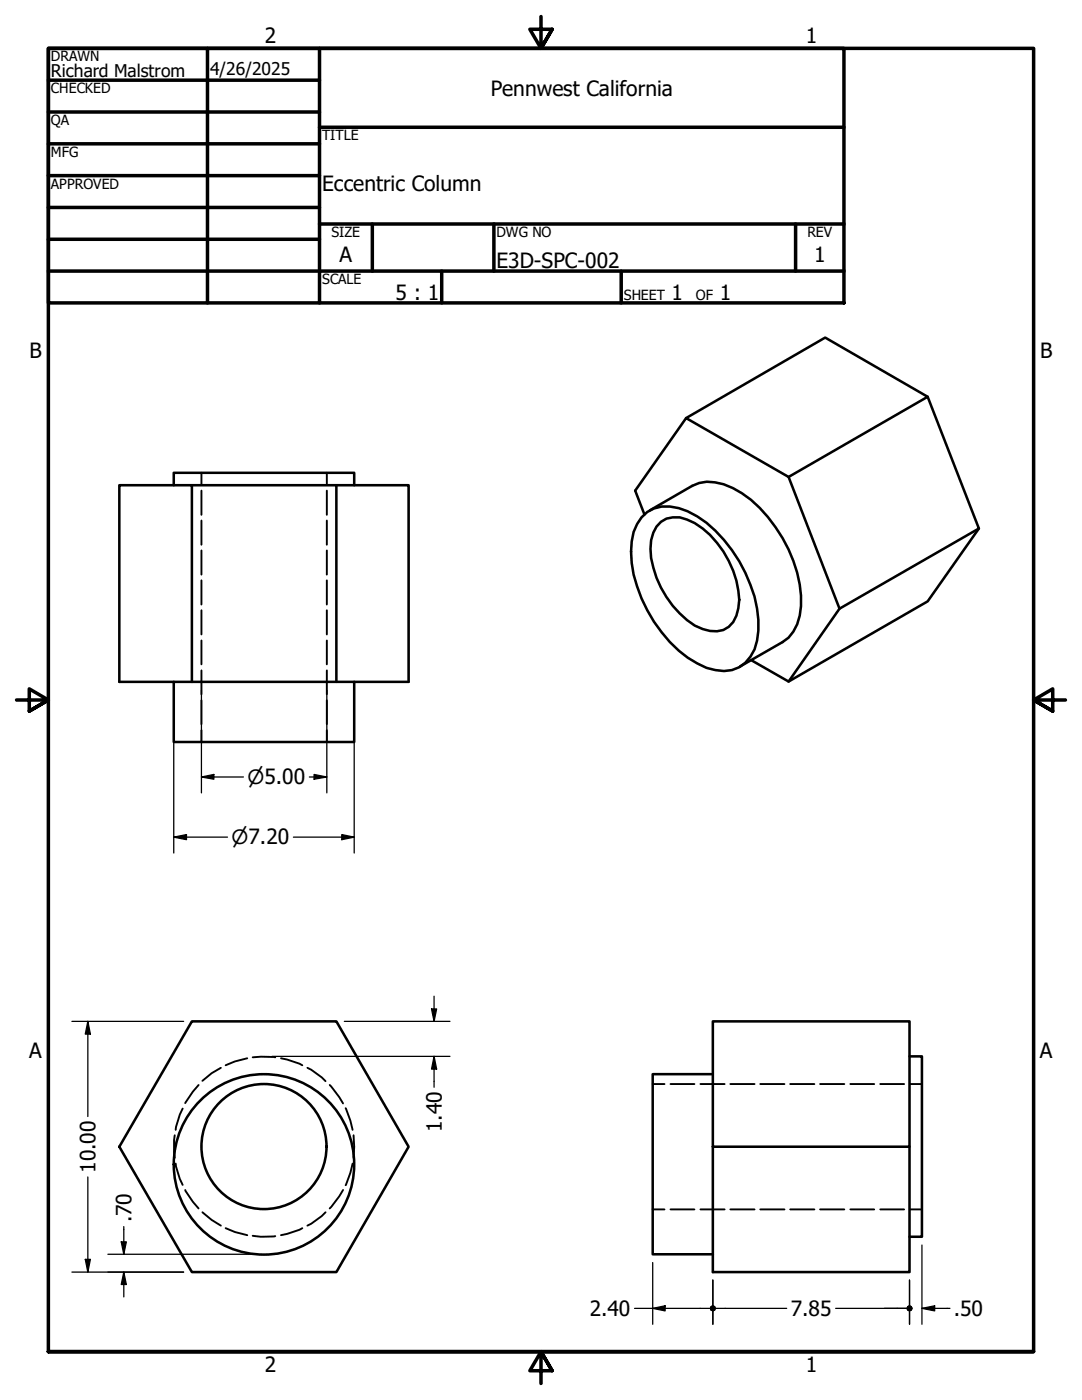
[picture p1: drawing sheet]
<svg xmlns="http://www.w3.org/2000/svg" width="216mm" height="279mm" viewBox="0 0 216 279" stroke-linecap="round" stroke-linejoin="round" font-family="sans-serif">
<!-- layer: Hidden (ANSI) -->
<g fill="none" stroke="#000" stroke-width=".38">
<path d="M40.2 94.4v2.3M40.2 97.9v4.8M65.2 94.4v2.3M65.2 97.9v4.8M40.2 103.9v4.8M40.2 109.9v4.8M40.2 115.8v4.9M65.2 103.9v4.8M65.2 109.9v4.8M65.2 115.8v4.9M40.2 121.8v4.8M40.2 127.8v4.8"/>
<path d="M40.2 133.8v4.8M40.2 139.8v4.7M65.2 121.8v4.8M65.2 127.8v4.8M65.2 133.8v4.8M65.2 139.8v4.7M40.2 145.7v2.4M65.2 145.7v2.4M39.6 216.5l-1.1 1.4-1.5 2.3M44.1 213.1l-1.9 1.1-1.8 1.5M49.3 211.2l-2.4 .6-1.9 .8M50.4 211l1.7-.1 2.8 .1"/>
<path d="M56.1 211.2l1.2 .3 3 1.1M61.3 213.1l.8 .4 2.1 1.5 .8 .8M65.8 216.5l1.9 2.4 .8 1.3M130.2 216.3h2.4M133.8 216.3h4.8M139.8 216.3h4.8M145.7 216.3h4.9M151.7 216.3h4.8M157.7 216.3h4.8M163.6 216.3h4.9M169.7 216.3h4.7M175.6 216.3h4.8"/>
<path d="M181.6 216.3h2.4M34.9 226.6l-.2 .9 .2 3.6M35.1 232.2l.8 3.1 .5 1.2M36.4 221.2l-.5 1.2-.8 3.1M37 237.5l1.5 2.3 1.1 1.4M68.5 237.5l-.8 1.3-1.9 2.4M69 221.2l.9 2.4 .5 1.9M70.4 232.2l-.5 1.9-.9 2.4M70.5 226.6l.2 2.3-.2 2.2M40.4 241.9l1.8 1.6 1.9 1.1M45 245.1l1.9 .8 2.4 .6M50.4 246.6l1.7 .2 2.8-.1"/>
<path d="M60.3 245.1l-3 1.2-1.2 .2M65 241.9l-.8 .8-2.1 1.5-.8 .4M130.2 241.4h2.4M133.8 241.4h4.8M139.8 241.4h4.8M145.7 241.4h4.9M151.7 241.4h4.8M157.7 241.4h4.8M163.6 241.4h4.9M169.7 241.4h4.7M175.6 241.4h4.8M181.6 241.4h2.4"/>
</g>
<!-- layer: Visible (ANSI) -->
<g fill="none" stroke="#000" stroke-width=".51">
<path d="M185.1 79.2l10.2 26.3-27.8 16M34.7 96.8v-2.4h36v2.4M38.3 96.8h28.8v39.3M67.1 96.8h14.4v39.3h-57.7v-39.3h14.5v39.3M136.9 83.4l27.8-16 20.4 11.8-27.7 16M128 103.3a6.7 6.7 0 0 1 7.4-1.9 20.5 20.5 0 0 1 10.6 8.4 28.3 28.3 0 0 1 5.3 13.9 11.7 11.7 0 0 1-1.6 7.4 6.3 6.3 0 0 1-7 2.6 17.5 17.5 0 0 1-9-5.6 28.2 28.2 0 0 1-7.8-18 9.9 9.9 0 0 1 2.1-6.8zM128.6 102.7l-1.9-4.8 10.2-14.5 20.5 11.8 10.1 26.3-10.1 14.5-7.5-4.2M129.7 101.9l8.4-4.9a7.6 7.6 0 0 1 6.3-.4 21.2 21.2 0 0 1 10.3 8.6 26.4 26.4 0 0 1 5.1 15.8 9.5 9.5 0 0 1-2.4 6.3l-1.3 .8-8.5 4.9M131.9 104.1a5.3 5.3 0 0 1 5.2-.4 17.3 17.3 0 0 1 9.2 10.2 15.1 15.1 0 0 1 1 7.5 4.9 4.9 0 0 1-4.2 4.6 9.6 9.6 0 0 1-7.5-3.6 19.8 19.8 0 0 1-5.8-12.9 6.8 6.8 0 0 1 2.1-5.4zM195.3 105.5l-10.2 14.5-27.7 16M34.7 136.1v12h36v-12M38.3 203.8h28.8l14.4 25.1-14.4 25h-28.8l-14.5-25z"/>
<path d="M142.2 214.4h-12v35.9h12M181.5 210.8h2.5v36h-2.5M142.2 228.9h39.3v-25.1h-39.3v50.1h39.3v-25"/>
<circle cx="52.7" cy="228.8" r="12.5"/>
<circle cx="52.7" cy="232.4" r="18"/>
</g>
<!-- layer: Border (ANSI) -->
<g fill="none" stroke="#000" stroke-width=".7">
<path d="M9.7 9.7h158.7v50.8h-158.7zM9.7 16h54.1M41.4 9.7v50.8M63.8 9.7v50.8M107.9 3.3v6.4l-2.2-3.9h4.5l-2.3 3.9 2.3-3.9M9.7 22.4h54.1M9.7 28.7h54.1M9.7 35.1h54.1M63.8 25.4h104.6M9.7 41.4h54.1M9.7 47.8h54.1M9.7 54.1h158.7"/>
<path d="M63.8 44.7h104.6M74.3 44.7v9.4M88.1 54.1v6.4M98.6 44.7v9.4M124 54.1v6.4M158.7 44.7v9.4M3.3 139.7h6.4l-3.9-2.2v4.4l3.9-2.2-3.9 2.2M212.6 139.7h-6.4l3.9-2.2v4.4l-3.9-2.2 3.9 2.2M9.7 269.7v-260h196.5v260h-196.5h196.5M110.2 273.6l-2.3-3.9 2.3 3.9h-4.5l2.2-3.9v6.4"/>
</g>
<!-- layer: Dimension (ANSI) -->
<g fill="none" stroke="#000" stroke-width=".25">
<path d="M34.7 137.7v32.5M40.2 137.7v20.5M65.2 137.7v20.5M70.7 137.7v32.5M40.2 155.1l2.5-.5v.9zM40.2 155.1h8.4M61.7 155.1h3.5M62.7 154.6l2.5 .5-2.5 .4zM34.7 167.1l2.5-.5v1zM34.7 167.1h10.7M58.5 167.1h12.2M68.2 166.6l2.5 .5-2.5 .5z"/>
<path d="M86.6 198.8v5M14.4 203.8h22.2M17.5 203.8l.5 2.6h-1zM17.5 203.8v19M54.3 210.8h35.5M68.7 203.8h21.1M86.1 201.4h1l-.5 2.4zM86.6 210.8l.5 2.6h-1zM86.6 210.8v6.2M17.5 234.9v19M14.4 253.9h22.2M17 251.3h1l-.5 2.6z"/>
<path d="M21.5 250.3h29.6M24.2 247.8h1l-.5 2.5zM24.7 253.9l.5 2.4h-1zM24.7 244.8v5.5M24.7 253.9v4.9M130.2 252v12.3M142.2 255.5v8.8M181.5 255.5v8.8M184 248.5v15.8M126.6 261.1h15M130.2 261.1l2.5-.5v1zM142.9 261.1h14.1"/>
<path d="M166.8 261.1h14M184 261.1l2.5-.5v1zM184 261.1h5.5"/>
</g>
<g fill="#000">
<path d="M40.2 155.1l2.5-.5v.9zM62.7 154.6l2.5 .5-2.5 .4zM34.7 167.1l2.5-.5v1zM68.2 166.6l2.5 .5-2.5 .5zM17.5 203.8l.5 2.6h-1zM86.1 201.4h1l-.5 2.4zM86.6 210.8l.5 2.6h-1zM17 251.3h1l-.5 2.6zM24.2 247.8h1l-.5 2.5zM24.7 253.9l.5 2.4h-1zM130.2 261.1l2.5-.5v1zM184 261.1l2.5-.5v1z"/>
<circle cx="142.2" cy="261.1" r=".63"/>
<circle cx="181.5" cy="261.1" r=".63"/>
</g>
<g font-size="4.2">
<text x="52.8" y="8.6">2</text>
<text x="160.8" y="8.6">1</text>
<text x="97.9" y="19.1">Pennwest California</text>
<text x="64.3" y="38.2">Eccentric Column</text>
<text x="67.8" y="52.2">A</text>
<text x="99.1" y="53.5">E3D-SPC-002</text>
<text x="162.4" y="52.2">1</text>
<text x="78.9" y="59.9">5 : 1</text>
<text x="134" y="59.9">1</text>
<text x="143.6" y="59.9">1</text>
<text x="5.9" y="71.4">B</text>
<text x="207.6" y="71.4">B</text>
<text x="5.8" y="211.1">A</text>
<text x="207.5" y="211.1">A</text>
<text x="88.1" y="225.9" transform="rotate(-90 88.1 225.9)">1.40</text>
<text x="19" y="234.1" transform="rotate(-90 19 234.1)">10.00</text>
<text x="26.2" y="244" transform="rotate(-90 26.2 244)">.70</text>
<text x="117.7" y="262.6">2.40</text>
<text x="157.8" y="262.6">7.85</text>
<text x="190.3" y="262.6">.50</text>
<text x="52.8" y="273.8">2</text>
<text x="160.8" y="273.8">1</text>
</g>
<g font-size="3.9">
<text x="49.4" y="156.5">⌀5.00</text>
<text x="46.2" y="168.5">⌀7.20</text>
</g>
<g font-size="3.5">
<text x="10.2" y="15.4">Richard Malstrom</text>
<text x="41.9" y="14.9">4/26/2025</text>
</g>
<g font-size="2.8">
<text x="10.2" y="12.2">DRAWN</text>
<text x="10.2" y="18.6">CHECKED</text>
<text x="10.2" y="25">QA</text>
<text x="64.3" y="27.9">TITLE</text>
<text x="10.2" y="31.3">MFG</text>
<text x="10.2" y="37.7">APPROVED</text>
<text x="66.2" y="47.3">SIZE</text>
<text x="99.1" y="47.3">DWG NO</text>
<text x="161.1" y="47.2">REV</text>
<text x="64.3" y="56.7">SCALE</text>
<text x="124.5" y="59.9">SHEET</text>
<text x="138.9" y="59.9">OF</text>
</g>
</svg>
